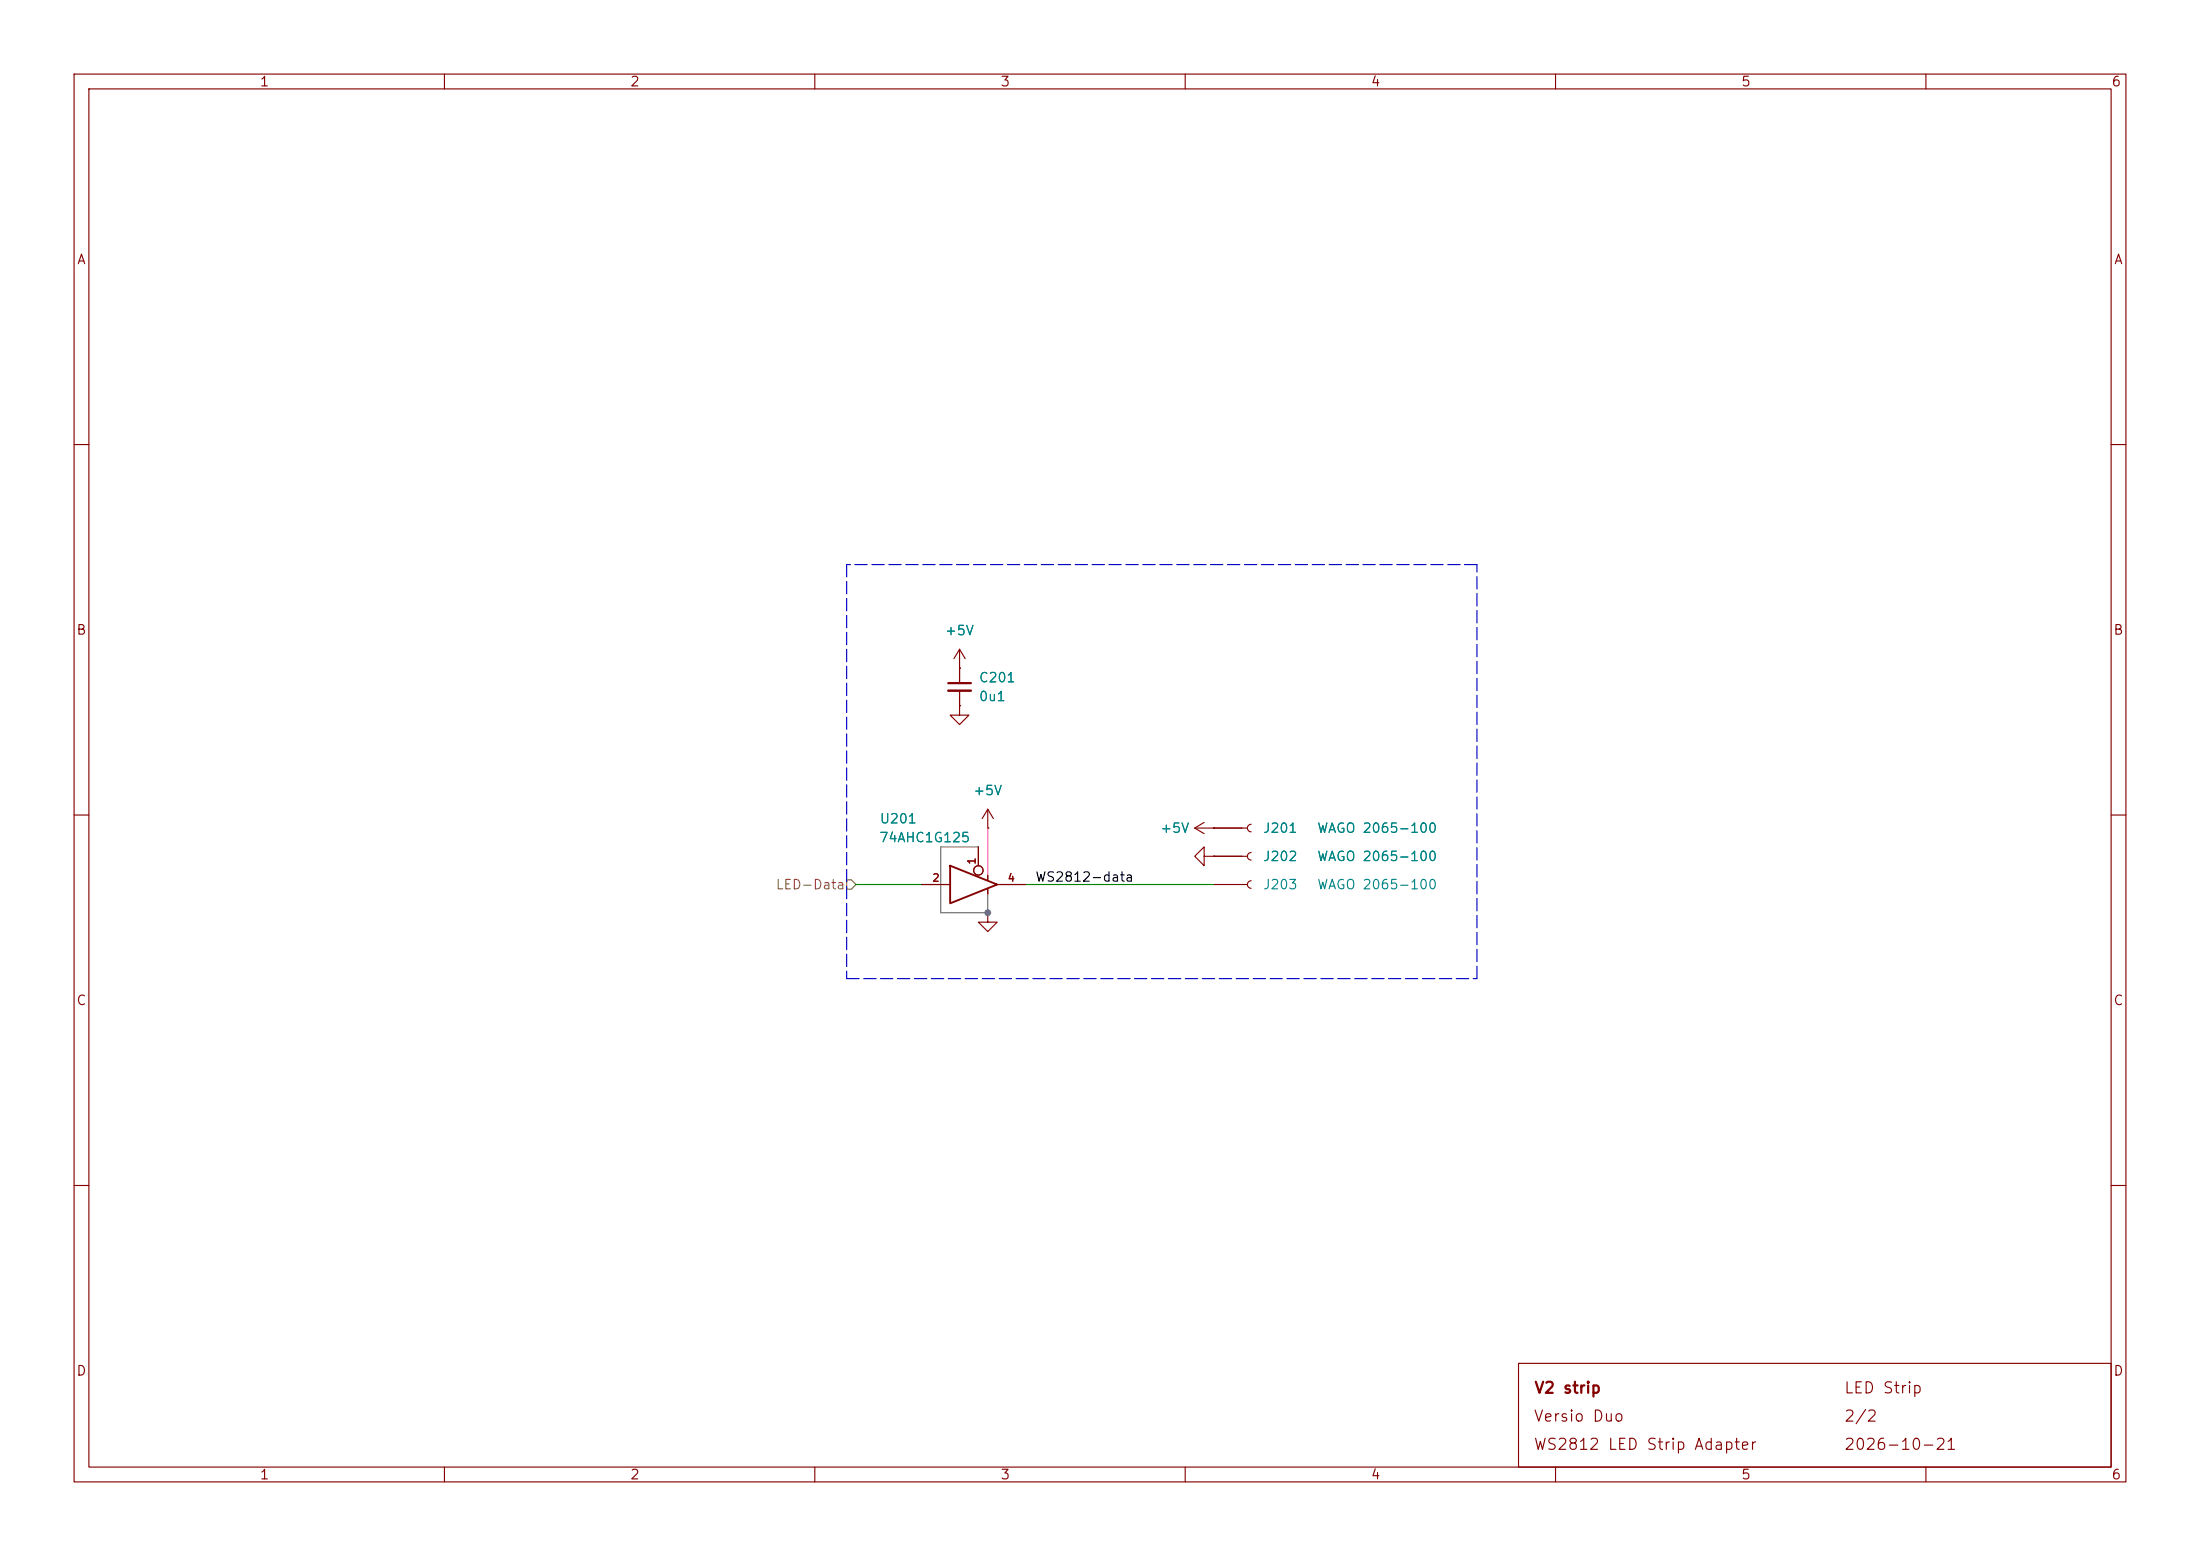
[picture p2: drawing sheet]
<svg xmlns="http://www.w3.org/2000/svg" width="297mm" height="210mm" viewBox="0 0 297 210" stroke-linecap="round" stroke-linejoin="round" font-family="sans-serif">
<g fill="none" stroke="#840000" stroke-width=".15">
<path d="M10 10h277v190h-277zM12 12h273v186h-273zM60 10v2M110 10v2M160 10v2M210 10v2M260 10v2M10 60h2M285 60h2M129.5 90.2h.1M129.5 95.3v1.2h1.3l-1.3 1.3-1.2-1.3h1.2M129.5 95.3h.1"/>
<path d="M129.5 87.6l-.7 1.3M129.5 87.6l.8 1.3M129.5 87.6v4.6M129.5 93.2v2.1M10 110h2M124.5 119.4h3.8M132.1 114.3v2.5M133.3 111.8h.1M133.3 109.2v2.6M133.3 118.1v.6M133.3 109.2l-.7 1.3M133.3 109.2l.8 1.3"/>
<path d="M134.6 119.4h3.8M161.3 111.8h7.1M161.3 111.8l1.3 .7M162.6 115.6v-1.3l-1.3 1.3 1.3 1.2v-1.2h1.2M162.6 111l-1.3 .8M163.8 111.8h.1M163.8 115.6h.1M163.8 119.4h4.6M163.8 115.6h4.6M168.9 111.3a.51 .51 0 0 0-.5 .5 .51 .51 0 0 0 .5 .5M168.9 115.1a.51 .51 0 0 0-.5 .5 .51 .51 0 0 0 .5 .5M168.9 118.9a.51 .51 0 0 0-.5 .5 .51 .51 0 0 0 .5 .5"/>
<path d="M285 110h2M133.3 123.2v1.3h1.3l-1.3 1.2-1.2-1.2h1.2M133.3 123.2h.1M133.3 120v.7M10 160h2M285 160h2M60 198v2M110 198v2M160 198v2M205 184h80v14h-80zM210 198v2M260 198v2"/>
<circle cx="132.1" cy="117.5" r=".63"/>
</g>
<path d="M128.3 116.8l6.3 2.6-6.3 2.5z" fill="none" stroke="#840000" stroke-width=".25"/>
<path d="M128 92.2h3.1" fill="none" stroke="#840000" stroke-width=".3"/>
<path d="M128 93.2h3.1" fill="none" stroke="#840000" stroke-width=".33"/>
<path d="M114.3 118.7h.6l.7 .7-.7 .6h-.6z" fill="none" stroke="#848400" stroke-width=".15"/>
<path d="M114.3 76.2v55.9M199.4 76.2h-85.1M114.3 132.1h85.1M199.4 132.1v-55.9" fill="none" stroke="#0000c2" stroke-width=".15" stroke-dasharray="1.7 .6"/>
<path d="M132.1 114.3h-5.1v8.9h6.3v-2.5" fill="none" stroke="#676767" stroke-width=".15"/>
<path d="M133.3 111.8v6.3" fill="none" stroke="#ff5cbb" stroke-width=".15"/>
<path d="M115.6 119.4h8.9M138.4 119.4h25.4" fill="none" stroke="#008400" stroke-width=".15"/>
<circle cx="133.3" cy="123.2" r=".46" fill="#676767"/>
<g font-size="1.5" fill="#840000">
<text x="207" y="188.4">V2 strip</text>
<text x="248.9" y="188.4">LED Strip</text>
<text x="206.9" y="192.3">Versio Duo</text>
<text x="206.9" y="196.1">WS2812 LED Strip Adapter</text>
<text x="248.9" y="196.1">2026-10-21</text>
<text x="248.9" y="192.3">2/2</text>
</g>
<g font-size="1.3" fill="#840000">
<text x="35" y="12">1</text>
<text x="85" y="12">2</text>
<text x="135" y="12">3</text>
<text x="185" y="12">4</text>
<text x="235" y="12">5</text>
<text x="285" y="12">6</text>
<text x="10.3" y="36">A</text>
<text x="285.3" y="36">A</text>
<text x="10.2" y="86">B</text>
<text x="285.2" y="86">B</text>
<text x="10.2" y="136">C</text>
<text x="285.2" y="136">C</text>
<text x="10.2" y="186">D</text>
<text x="285.2" y="186">D</text>
<text x="35" y="200">1</text>
<text x="85" y="200">2</text>
<text x="135" y="200">3</text>
<text x="185" y="200">4</text>
<text x="235" y="200">5</text>
<text x="285" y="200">6</text>
</g>
<g font-size="1.3" fill="#008484">
<text x="127.5" y="86.1">+5V</text>
<text x="132.1" y="92.4">C201</text>
<text x="132.1" y="94.9">0u1</text>
<text x="131.3" y="107.6">+5V</text>
<text x="118.6" y="114">74AHC1G125</text>
<text x="118.7" y="111.5">U201</text>
<text x="156.5" y="112.7">+5V</text>
<text x="170.4" y="112.7">J201</text>
<text x="177.7" y="112.7">WAGO 2065-100</text>
<text x="170.4" y="116.5">J202</text>
<text x="177.7" y="116.5">WAGO 2065-100</text>
<text x="170.4" y="120.3">J203</text>
<text x="177.7" y="120.3">WAGO 2065-100</text>
</g>
<text font-size="1.3" x="139.7" y="119.3">WS2812-data</text>
<text font-size="1.3" fill="#848400" x="104.6" y="120.3">LED-Data</text>
<g font-size="1" fill="#840000">
<text x="125.8" y="119.3">2</text>
<text x="132" y="116.8" transform="rotate(-90 132 116.8)">1</text>
<text x="135.9" y="119.3">4</text>
</g>
</svg>
